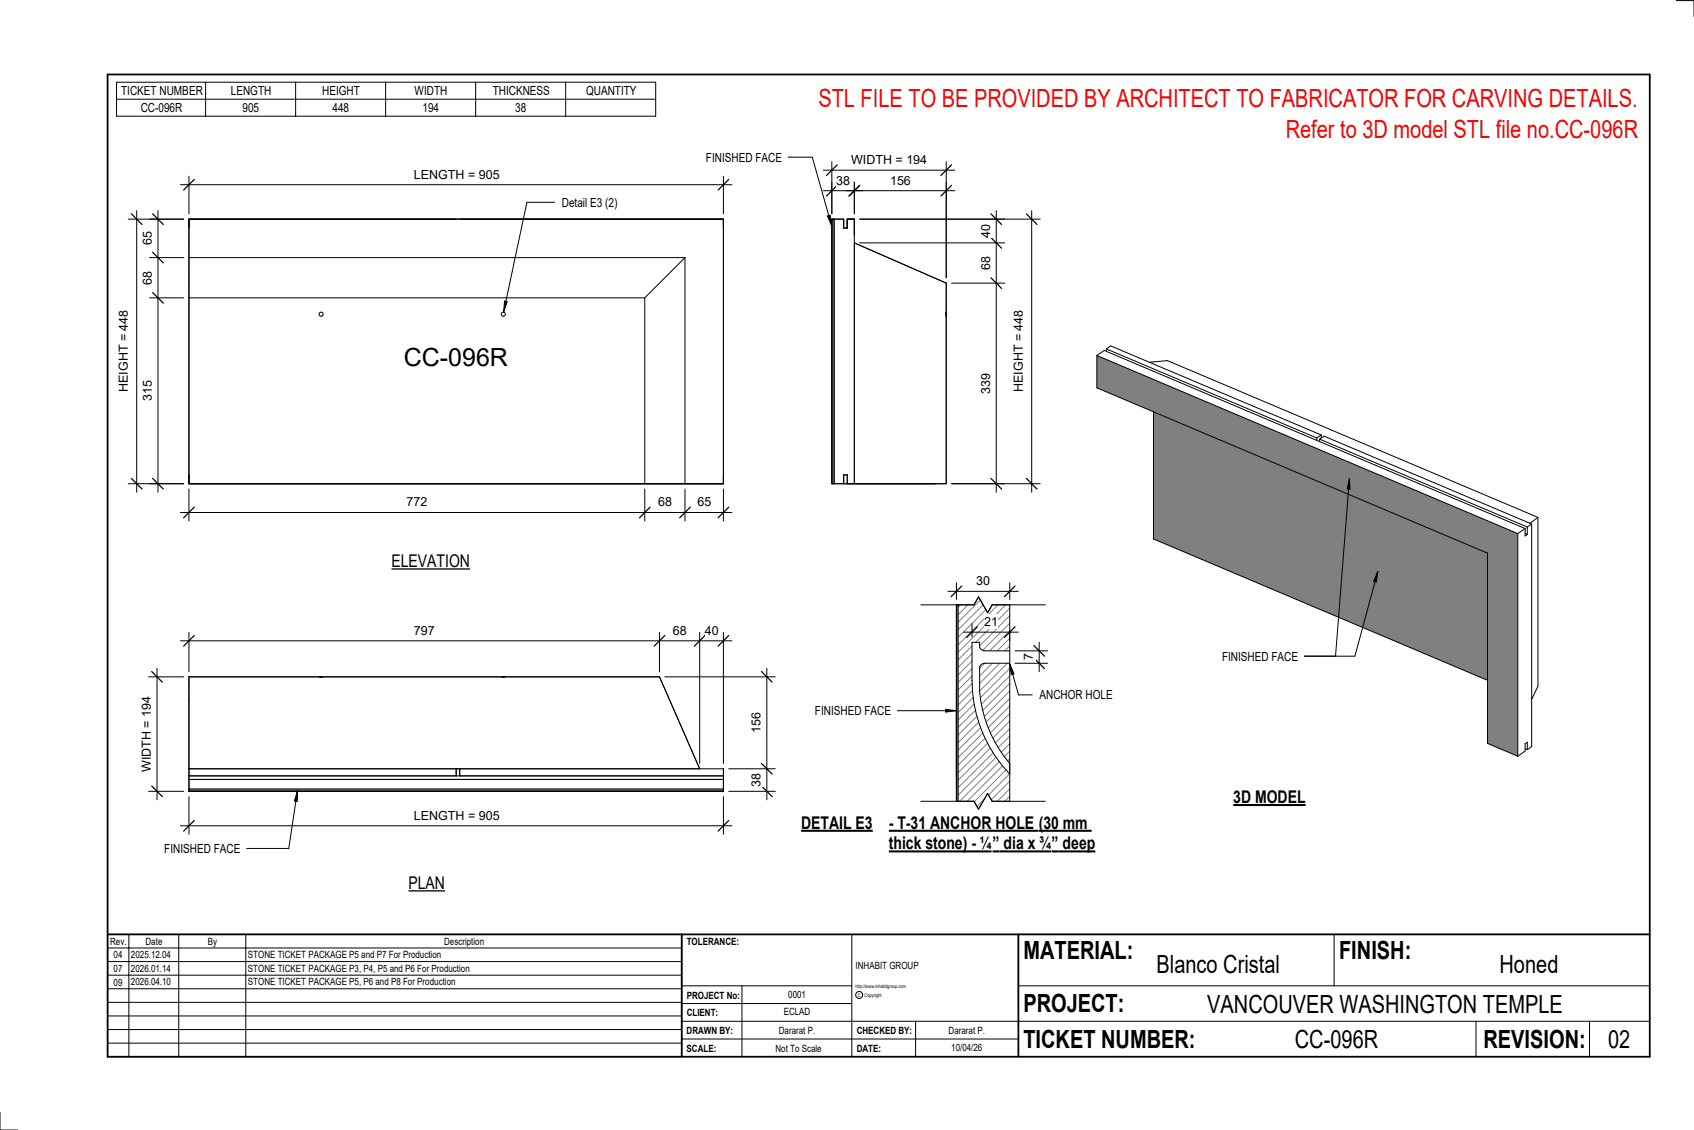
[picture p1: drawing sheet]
<svg xmlns="http://www.w3.org/2000/svg" width="914mm" height="610mm" viewBox="0 0 914 610" stroke-linecap="round" stroke-linejoin="round" font-family="sans-serif">
<path d="M449 118h1v143h-1z" fill="#7c7c7c"/>
<g fill="none" stroke="#000" stroke-width=".54">
<path d="M102 118h288v143h-288zM450 118v143M102 139h268M370 139v122M370 139l-22 22M461 131l50 22v108h-62v-143h6v5h2v-5h4v143M102 161h246M348 161v100M511 168v3zM455 261v-5h2v5"/>
<circle cx="173" cy="170" r="1.1"/>
<circle cx="272" cy="169" r="1.1"/>
</g>
<path d="M102 426h288v1h-288z" fill="#7c7c7c"/>
<path d="M172 365h1zM173 365h1zM271 365h1zM272 365h1zM102 415h288v12h-288v-62h254l22 50M102 419h288M246 415v4M248 415v4M102 420h288M102 426h288" fill="none" stroke="#000" stroke-width=".54"/>
<g fill="#808080">
<path d="M623 222l180 76v69l-180-76z"/>
<path d="M592 192l227 96v120l-16-7v-103l-211-89z"/>
</g>
<g fill="none" stroke="#000" stroke-width=".54">
<path d="M592 192v17l211 89v103l16 7M592 192l4-3 227 96M592 192l227 96M597 188l3-1 113 48M597 188v2M597 188l114 48M620 195h10l200 84M623 222v69l180 76M711 236v2M712 237l3-2 112 48M712 237l112 47M712 237v1"/>
<path d="M713 235v1M713 235l-2 1M830 279v91l-3 7M830 279l-4 3M819 288v120M823 285v4l1-1M823 285l-4 3M823 288h1M824 284v4M827 283v120l-3 1M827 283l-3 1M823 404h1"/>
<path d="M824 404v-4l-1 1v4l-4 3"/>
</g>
<path d="M517 326v106h9l2 5 5-9 3 4h9v-14a73 73 0 0 1-20-51v-21h4v3l2 2h14v-25h-9l-3 5-5-9-2 4zM530 359h-1a67 67 0 0 0 4 33 69 69 0 0 0 12 20v-54h-13z" fill="#fff"/>
<path d="M516 326h1v106h-1z" fill="#7c7c7c"/>
<g fill="none" stroke="#808080" stroke-width=".54">
<path d="M518 326l-1 2M523 326l-6 6M529 324l-12 12M531 326l-14 14M532 329l-15 15M539 326l-22 22M543 326l-26 26M545 328l-18 18M545 332l-16 16M545 336l-15 15M525 348l-8 8M525 353l-8 7"/>
<path d="M525 357l-8 7M532 358l-3 3M536 358l-7 7M540 358l-11 11M544 358l-15 15M545 340l-11 11M545 344l-7 7M545 348l-3 3M525 361l-8 7M525 365l-8 7M525 369l-8 7M525 373l-8 7"/>
<path d="M525 376l-8 8M526 380l-9 8M545 361l-16 15M545 365l-15 15M545 369l-15 14M545 373l-14 13M545 377l-13 13M527 383l-10 9M527 386l-10 11M528 390l-11 11M529 393l-12 12M531 395l-14 14"/>
<path d="M532 398l-15 15M545 381l-12 12M545 385l-10 10M545 389l-9 9M545 393l-8 8M545 397l-6 6M533 401l-16 16M535 404l-18 17M536 406l-19 19M538 409l-21 20M539 411l-21 21M541 413l-19 19"/>
<path d="M543 415l-17 18M545 417l-11 12M545 401l-5 5M545 405l-3 3M545 409l-1 1M531 431l-4 4M545 421l-10 10M545 426l-7 6M545 430l-3 2"/>
</g>
<path d="M449 98v17M461 98v17M444 103h22M516 326h10l2-4 5 9 3-5h9v106h-9l-3-4-5 9-2-5h-10zM517 326v106M545 351h-14l-2-2v-3h-4a112 112 0 0 0 4 45 73 73 0 0 0 16 27M545 358h-13l-3 1a67 67 0 0 0 6 37 69 69 0 0 0 10 16" fill="none" stroke="#000" stroke-width=".54"/>
<path d="M452 100l-6 6M464 100l-6 6" fill="none" stroke="#000" stroke-width=".67"/>
<path d="M451 93h8v8h-8z" fill="#fff"/>
<path d="M461 98v17M511 98v52M457 103h58" fill="none" stroke="#000" stroke-width=".54"/>
<path d="M464 100l-6 6M514 100l-6 6" fill="none" stroke="#000" stroke-width=".67"/>
<path d="M480 93h11v8h-11z" fill="#fff"/>
<path d="M444 92h71M449 87v28M511 87v63" fill="none" stroke="#000" stroke-width=".54"/>
<path d="M452 89l-6 6M514 89l-6 6" fill="none" stroke="#000" stroke-width=".67"/>
<path d="M459 82h41v8h-41z" fill="#fff"/>
<path d="M464 118h78M538 114v152M464 131h78M514 153h28M514 261h28" fill="none" stroke="#000" stroke-width=".54"/>
<path d="M535 115l6 6M535 128l6 6M535 150l6 6M535 258l6 6" fill="none" stroke="#000" stroke-width=".67"/>
<g fill="#fff">
<path d="M528 121h8v7h-8z"/>
<path d="M528 138h8v8h-8z"/>
<path d="M528 201h8v11h-8z"/>
</g>
<path d="M464 118h97M557 114v152M514 261h47" fill="none" stroke="#000" stroke-width=".54"/>
<path d="M554 115l6 6M554 258l6 6" fill="none" stroke="#000" stroke-width=".67"/>
<g fill="#fff">
<path d="M546 167h8v45h-8z"/>
<path d="M218 185h57v15h-57z"/>
</g>
<path d="M97 100h298M102 95v20M390 95v20" fill="none" stroke="#000" stroke-width=".54"/>
<path d="M105 97l-6 6M393 97l-5 6" fill="none" stroke="#000" stroke-width=".67"/>
<path d="M223 90h46v8h-46z" fill="#fff"/>
<path d="M97 276h298M102 264v17M348 264v17M370 264v17M390 264v17" fill="none" stroke="#000" stroke-width=".54"/>
<path d="M105 274l-6 5M351 274l-6 5M373 274l-6 5M393 274l-5 5" fill="none" stroke="#000" stroke-width=".67"/>
<g fill="#fff">
<path d="M219 267h12v8h-12z"/>
<path d="M355 267h8v8h-8z"/>
<path d="M376 267h8v8h-8z"/>
</g>
<path d="M69 118h30M74 114v152M69 261h30" fill="none" stroke="#000" stroke-width=".54"/>
<path d="M71 115l6 6M71 258l6 6" fill="none" stroke="#000" stroke-width=".67"/>
<path d="M63 167h8v45h-8z" fill="#fff"/>
<path d="M81 118h18M85 114v152M81 139h18M81 161h18M81 261h18" fill="none" stroke="#000" stroke-width=".54"/>
<path d="M82 115l6 6M82 136l6 6M82 158l6 6M82 258l6 6" fill="none" stroke="#000" stroke-width=".67"/>
<g fill="#fff">
<path d="M76 125h7v7h-7z"/>
<path d="M76 146h7v8h-7z"/>
<path d="M76 205h7v11h-7z"/>
</g>
<path d="M272 162l2 1-2 5z" fill="#000"/>
<path d="M299 109h-15l-12 59M272 162l2 1-2 5z" fill="none" stroke="#000" stroke-width=".54"/>
<path d="M303 105h30v8h-30z" fill="#fff"/>
<path d="M97 346h298M102 341v21M356 341v21M378 341v71M390 341v71" fill="none" stroke="#000" stroke-width=".54"/>
<path d="M105 343l-6 6M359 343l-6 6M381 343l-6 6M393 343l-5 6" fill="none" stroke="#000" stroke-width=".67"/>
<g fill="#fff">
<path d="M223 336h11v8h-11z"/>
<path d="M363 336h7v8h-7z"/>
<path d="M380 336h8v8h-8z"/>
</g>
<path d="M102 430v20M390 430v20M97 445h298" fill="none" stroke="#000" stroke-width=".54"/>
<path d="M105 443l-6 5M393 443l-5 5" fill="none" stroke="#000" stroke-width=".67"/>
<path d="M223 436h46v8h-46z" fill="#fff"/>
<path d="M359 365h60M414 361v70M393 415h26M393 427h26" fill="none" stroke="#000" stroke-width=".54"/>
<path d="M411 362l6 6M411 412l6 6M411 424l6 6" fill="none" stroke="#000" stroke-width=".67"/>
<g fill="#fff">
<path d="M405 417h7v7h-7z"/>
<path d="M405 384h7v11h-7z"/>
</g>
<path d="M80 365h19M85 361v70M80 427h19" fill="none" stroke="#000" stroke-width=".54"/>
<path d="M82 362l6 6M82 424l6 6" fill="none" stroke="#000" stroke-width=".67"/>
<path d="M75 375h8v41h-8z" fill="#fff"/>
<path d="M497 326h29l2-4 5 9 3-5h28M484 383h32M510 383h6l-6 1zM497 432h29l2 5 5-9 3 4h28" fill="none" stroke="#000" stroke-width=".54"/>
<path d="M510 383h6l-6 1z" fill="#000"/>
<g fill="#fff">
<path d="M440 380h40v7h-40z"/>
<path d="M432 438h39v11h-39z"/>
</g>
<path d="M432 448h39" fill="none" stroke="#000" stroke-width="1.1" stroke-linecap="butt"/>
<g fill="#fff">
<path d="M480 438h81v11h-81z"/>
<path d="M561 438h29v11h-29z"/>
<path d="M480 449h56v12h-56z"/>
<path d="M536 449h4v12h-4z"/>
<path d="M540 449h28v12h-28z"/>
<path d="M568 449h4v12h-4z"/>
<path d="M572 449h19v12h-19z"/>
</g>
<path d="M480 448h80M480 459h55M536 459h31M561 448h28M568 459h23" fill="none" stroke="#000" stroke-width="1.1" stroke-linecap="butt"/>
<path d="M548 358h18M548 351h18M561 347v15" fill="none" stroke="#000" stroke-width=".54"/>
<path d="M558 355l6 6M558 348l6 6" fill="none" stroke="#000" stroke-width=".67"/>
<path d="M552 353h7v3h-7z" fill="#fff"/>
<path d="M525 336v8M545 340v6M520 341h30" fill="none" stroke="#000" stroke-width=".54"/>
<path d="M528 338l-6 6M548 338l-6 6" fill="none" stroke="#000" stroke-width=".67"/>
<path d="M531 332h8v7h-8z" fill="#fff"/>
<path d="M545 358l2 6h-1z" fill="#000"/>
<path d="M545 358l2 6h-1zM545 358l5 17h7" fill="none" stroke="#000" stroke-width=".54"/>
<path d="M561 371h39v8h-39z" fill="#fff"/>
<path d="M512 319h38M516 314v9M545 314v9" fill="none" stroke="#000" stroke-width=".54"/>
<path d="M519 316l-6 6M548 316l-6 6" fill="none" stroke="#000" stroke-width=".67"/>
<path d="M527 310h7v7h-7z" fill="#fff"/>
<g fill="none" stroke="#000" stroke-width=".54">
<path d="M905 0h9v9M460 504v66M720 504v28M891 504h-341v37M368 532h92M401 532v38M550 532h341M368 551h523M368 541h92M494 551v19M797 551v19M858 551v19"/>
<path d="M368 561h182M0 600v10h10"/>
<circle cx="464" cy="537" r="1.9"/>
</g>
<path d="M58 40h833v530h-833zM58 504h833M368 504v66M550 504v66" fill="none" stroke="#000" stroke-width=".96"/>
<g fill="#fff">
<path d="M652 534h192v15h-192z"/>
<path d="M513 562h17v6h-17z"/>
<path d="M425 533h10v6h-10z"/>
<path d="M423 543h15v6h-15z"/>
<path d="M420 553h20v6h-20z"/>
<path d="M624 513h68v15h-68z"/>
<path d="M809 513h33v15h-33z"/>
<path d="M512 553h20v6h-20z"/>
<path d="M699 553h45v15h-45z"/>
<path d="M442 45h443v16h-443z"/>
<path d="M868 553h12v15h-12z"/>
<path d="M61 512h5v6h-5z"/>
<path d="M61 520h5v6h-5z"/>
<path d="M61 527h5v6h-5z"/>
</g>
<path d="M58 504h310v66h-310zM58 519h310M58 511h310M70 504v66M96 504v66M133 504v66M58 533h310M58 526h310M58 555h310M58 548h310M58 541h310M58 563h310" fill="none" stroke="#000" stroke-width=".54"/>
<path d="M211 297h43v11h-43z" fill="#fff"/>
<path d="M211 307h43" fill="none" stroke="#000" stroke-width=".69" stroke-linecap="butt"/>
<path d="M220 471h20v11h-20z" fill="#fff"/>
<path d="M220 481h20" fill="none" stroke="#000" stroke-width=".69" stroke-linecap="butt"/>
<path d="M666 424h39v12h-39z" fill="#fff"/>
<path d="M666 434h39" fill="none" stroke="#000" stroke-width="1.1" stroke-linecap="butt"/>
<path d="M694 62h192v15h-192z" fill="#fff"/>
<path d="M63 44h291v19h-291zM63 54h291M111 44v19M160 44v19M208 44v19M257 44v19M305 44v19M426 85h12l11 37M447 116h1l1 6z" fill="none" stroke="#000" stroke-width=".54"/>
<path d="M447 116h1l1 6z" fill="#000"/>
<path d="M381 81h41v8h-41z" fill="#fff"/>
<path d="M728 258l1 6h-2zM744 308l-1 6h-2z" fill="#000"/>
<path d="M728 258l1 6h-2zM728 258l-7 96M744 308l-1 6h-2zM744 308l-13 46h-27" fill="none" stroke="#000" stroke-width=".54"/>
<path d="M660 350h40v8h-40z" fill="#fff"/>
<path d="M161 427l-1 5h-1z" fill="#000"/>
<path d="M161 427l-1 5h-1zM161 427l-5 31h-23" fill="none" stroke="#000" stroke-width=".54"/>
<path d="M89 454h40v8h-40z" fill="#fff"/>
<g font-size="13.5" fill="#f00">
<text x="442" y="58">STL FILE TO BE PROVIDED BY ARCHITECT TO FABRICATOR FOR CARVING DETAILS.</text>
<text x="694" y="75">Refer to 3D model STL file no.CC-096R</text>
</g>
<g font-size="13.5">
<text x="218" y="197">CC-096R</text>
<text x="552" y="517">MATERIAL:</text>
<text x="723" y="517">FINISH:</text>
<text x="624" y="525">Blanco Cristal</text>
<text x="809" y="525">Honed</text>
<text x="552" y="546">PROJECT:</text>
<text x="652" y="546">VANCOUVER WASHINGTON TEMPLE</text>
<text x="552" y="565">TICKET NUMBER:</text>
<text x="699" y="565">CC-096R</text>
<text x="801" y="565">REVISION:</text>
<text x="868" y="565">02</text>
</g>
<g font-size="9.4">
<text x="211" y="306">ELEVATION</text>
<text x="666" y="433">3D MODEL</text>
<text x="432" y="447">DETAIL E3</text>
<text x="480" y="447">- T-31 ANCHOR HOLE</text>
<text x="561" y="447">(30 mm</text>
<text x="480" y="458">thick stone) - ¼</text>
<text x="536" y="458">”</text>
<text x="542" y="458">dia x ¾</text>
<text x="568" y="458">”</text>
<text x="574" y="458">deep</text>
<text x="220" y="480">PLAN</text>
</g>
<g font-size="6.7">
<text x="65" y="51">TICKET NUMBER</text>
<text x="125" y="51">LENGTH</text>
<text x="174" y="51">HEIGHT</text>
<text x="224" y="51">WIDTH</text>
<text x="266" y="51">THICKNESS</text>
<text x="316" y="51">QUANTITY</text>
<text x="76" y="60">CC-096R</text>
<text x="131" y="60">905</text>
<text x="179" y="60">448</text>
<text x="228" y="60">194</text>
<text x="278" y="60">38</text>
<text x="381" y="87">FINISHED FACE</text>
<text x="459" y="88">WIDTH = 194</text>
<text x="223" y="96">LENGTH = 905</text>
<text x="451" y="100">38</text>
<text x="480" y="100">156</text>
<text x="303" y="112">Detail E3 (2)</text>
<text x="534" y="128" transform="rotate(-90 534 128)">40</text>
<text x="82" y="132" transform="rotate(-90 82 132)">65</text>
<text x="534" y="146" transform="rotate(-90 534 146)">68</text>
<text x="82" y="154" transform="rotate(-90 82 154)">68</text>
<text x="69" y="212" transform="rotate(-90 69 212)">HEIGHT = 448</text>
<text x="534" y="212" transform="rotate(-90 534 212)">339</text>
<text x="552" y="212" transform="rotate(-90 552 212)">HEIGHT = 448</text>
<text x="82" y="216" transform="rotate(-90 82 216)">315</text>
<text x="219" y="273">772</text>
<text x="355" y="273">68</text>
<text x="376" y="273">65</text>
<text x="527" y="316">30</text>
<text x="531" y="338">21</text>
<text x="223" y="342">797</text>
<text x="363" y="342">68</text>
<text x="380" y="342">40</text>
<text x="558" y="356" transform="rotate(-90 558 356)">7</text>
<text x="660" y="356">FINISHED FACE</text>
<text x="561" y="377">ANCHOR HOLE</text>
<text x="440" y="386">FINISHED FACE</text>
<text x="411" y="395" transform="rotate(-90 411 395)">156</text>
<text x="81" y="416" transform="rotate(-90 81 416)">WIDTH = 194</text>
<text x="411" y="424" transform="rotate(-90 411 424)">38</text>
<text x="223" y="442">LENGTH = 905</text>
<text x="89" y="460">FINISHED FACE</text>
</g>
<g font-size="5.4">
<text x="59" y="510">Rev.</text>
<text x="79" y="510">Date</text>
<text x="112" y="510">By</text>
<text x="240" y="510">Description</text>
<text x="371" y="510">TOLERANCE:</text>
<text x="61" y="517">04</text>
<text x="71" y="517">2025.12.04</text>
<text x="134" y="517">STONE TICKET PACKAGE P5 and P7 For Production</text>
<text x="61" y="525">07</text>
<text x="71" y="524">2026.01.14</text>
<text x="134" y="524">STONE TICKET PACKAGE P3, P4, P5 and P6 For Production</text>
<text x="462" y="523">INHABIT GROUP</text>
<text x="61" y="532">09</text>
<text x="71" y="532">2026.04.10</text>
<text x="134" y="532">STONE TICKET PACKAGE P5, P6 and P8 For Production</text>
<text x="371" y="539">PROJECT No:</text>
<text x="425" y="538">0001</text>
<text x="371" y="548">CLIENT:</text>
<text x="423" y="548">ECLAD</text>
<text x="371" y="558">DRAWN BY:</text>
<text x="420" y="558">Dararat P.</text>
<text x="462" y="558">CHECKED BY:</text>
<text x="512" y="558">Dararat P.</text>
<text x="371" y="567">SCALE:</text>
<text x="419" y="567">Not To Scale</text>
<text x="462" y="567">DATE:</text>
<text x="513" y="567">10/04/26</text>
</g>
<g font-size="2.7">
<text x="462" y="533">http://www.inhabitgroup.com</text>
<text x="463" y="538">C</text>
<text x="467" y="538">Copyright</text>
</g>
</svg>
